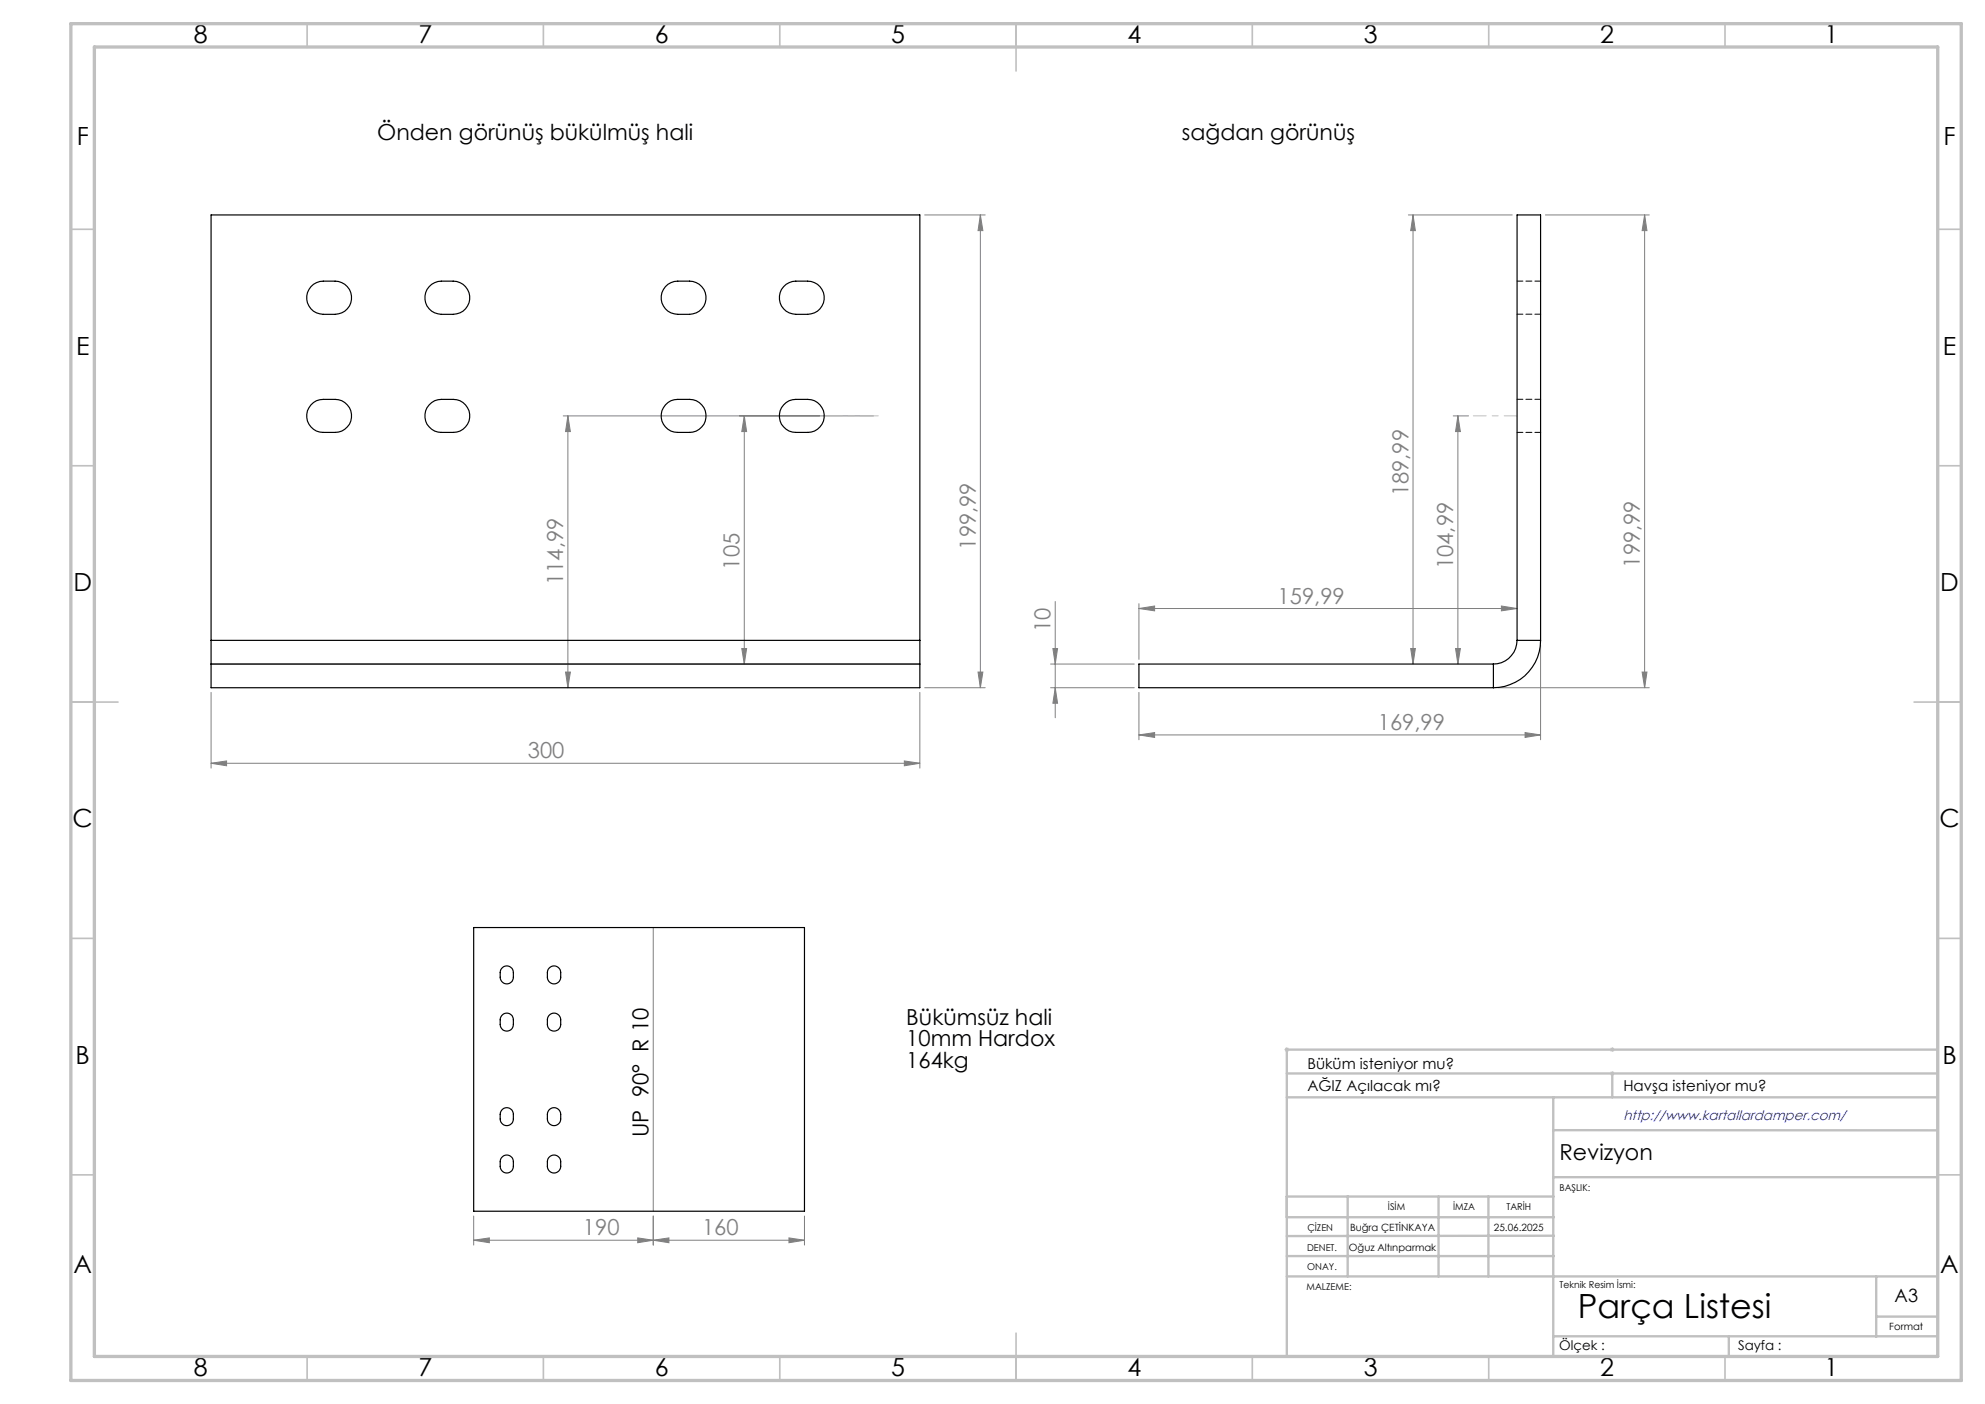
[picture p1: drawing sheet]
<svg xmlns="http://www.w3.org/2000/svg" width="420mm" height="297mm" viewBox="0 0 420 297" stroke-linecap="round" stroke-linejoin="round" font-family="sans-serif">
<g fill="none" stroke="#808080" stroke-width=".21">
<path d="M195.7 45.5h12.8M207.4 45.5v100M207.4 45.5l.6 3.3h-1.1zM298 45.5h22M299 45.5v95M299 45.5l.5 3.3h-1zM327 45.5h22M348 45.5v100M348 45.5l.5 3.3h-1zM119.2 88h65.6M120.2 88l.5 3.3h-1zM120.2 88v57.5"/>
<path d="M157.5 88l.5 3.3h-1zM157.5 88v52.5M307.5 88h3.2M308.5 88v52.5M308.5 88l.5 3.3h-1zM157 137.2h1l-.5 3.3zM222.8 137.2h1l-.5 3.3zM223.3 127.2v24.6M241 128.7l3.3-.5v1zM241 127.7v11.8M241 128.7h80M298.5 137.2h1l-.5 3.3z"/>
<path d="M308 137.2h1l-.5 3.3zM317.7 128.2l3.3 .5-3.3 .5zM326 136.5v20M44.7 146.5v16M119.7 142.2h1l-.5 3.3zM194.6 146.5v16M195.7 145.5h12.8M206.9 142.2h1.1l-.6 3.3zM222.3 145.5h17.7M222.3 140.5h17.7M223.3 145.5l.5 3.3h-1zM241 155.5l3.3-.5v1z"/>
<path d="M241 146.5v10M241 155.5h85M317 145.5h32M322.7 155l3.3 .5-3.3 .5zM347.5 142.2h1l-.5 3.3zM44.7 161.5l3.2-.5v1zM44.7 161.5h149.9M191.3 161l3.3 .5-3.3 .5zM138.2 196.2v60M100.2 257.2v6.2M138.2 257.2v6.2M170.2 257.2v6.2"/>
<path d="M100.2 262.4l3.3-.5v1zM100.2 262.4h70M134.9 261.9l3.3 .5-3.3 .5zM138.2 262.4l3.3-.5v1zM166.9 261.9l3.3 .5-3.3 .5z"/>
</g>
<path d="M271.8 222h1M271.9 221.7l.7 .7M272.3 221.5v1M272.6 221.7l-.7 .7M340.6 227.1h1M340.6 222h1M340.8 226.7l.7 .7M340.8 221.7l.7 .7M341.1 221.5v1M341.1 226.6v1M341.5 226.7l-.7 .7M341.5 221.7l-.7 .7" fill="none" stroke="#c0c0c0" stroke-width=".21"/>
<path d="M174.4 88h11.4" fill="none" stroke="#c0c0c0" stroke-width=".21" stroke-dasharray="15.2 1.3 1.3 1.3" stroke-dashoffset="11.4"/>
<path d="M321 88h-9.3" fill="none" stroke="#c0c0c0" stroke-width=".21" stroke-dasharray="15.2 1.3 1.3 1.3" stroke-dashoffset="12.5"/>
<g fill="none" stroke="#c0c0c0" stroke-width=".35">
<path d="M65 5v5M115 5v5M165 5v5M215 5v10M265 5v5M315 5v5M365 5v5M15 48.5h5M410 48.5h5M15 98.5h5M410 98.5h5M15 148.5h10"/>
<path d="M405 148.5h10M15 198.5h5M410 198.5h5M15 248.5h5M410 248.5h5M65 287v5M115 287v5M165 287v5M215 282v10M265 287v5M315 287v5M365 287v5"/>
</g>
<g fill="none" stroke="#c0c0c0" stroke-width=".5">
<path d="M272.3 232.1h137.7M272.3 227.1h137.7M328.6 239.1h81.4M328.6 232.1v54.9M341.1 227.1v5M410 222h-137.7v64.9M272.3 253.1h56.4M272.3 257.5h56.5M285.2 253.1v16.9M304.4 253.1v16.9M314.9 253.1v16.9M328.6 249h81.4"/>
<path d="M272.3 265.7h56.5M272.3 270h137.7M328.8 261.4l-56.5 .1M397 270v12.8M397 278.5h13M328.6 282.7h81.4M365.8 282.8v4.2"/>
</g>
<path d="M15 5h400v287h-400zM20 9.9h390v277h-390z" fill="none" stroke="#c0c0c0" stroke-width=".7"/>
<path d="M44.7 140.5h149.9" fill="none" stroke="#808080" stroke-width=".25"/>
<g fill="#808080">
<path d="M308.5 88l.5 3.3h-1zM308 137.2h1l-.5 3.3z"/>
<path d="M157.5 88l.5 3.3h-1zM157 137.2h1l-.5 3.3zM120.2 88l.5 3.3h-1zM119.7 142.2h1l-.5 3.3z"/>
<path d="M191.3 161l3.3 .5-3.3 .5zM44.7 161.5l3.2-.5v1z"/>
<path d="M241 155.5l3.3-.5v1zM322.7 155l3.3 .5-3.3 .5z"/>
<path d="M241 128.7l3.3-.5v1zM317.7 128.2l3.3 .5-3.3 .5z"/>
<path d="M100.2 262.4l3.3-.5v1zM134.9 261.9l3.3 .5-3.3 .5z"/>
<path d="M138.2 262.4l3.3-.5v1zM166.9 261.9l3.3 .5-3.3 .5z"/>
<path d="M223.3 145.5l.5 3.3h-1zM222.8 137.2h1l-.5 3.3z"/>
<path d="M348 45.5l.5 3.3h-1zM347.5 142.2h1l-.5 3.3zM299 45.5l.5 3.3h-1zM298.5 137.2h1l-.5 3.3z"/>
<path d="M207.4 45.5l.6 3.3h-1.1zM206.9 142.2h1.1l-.6 3.3z"/>
</g>
<g fill="none" stroke="#000" stroke-width=".25">
<path d="M65.8 60.6a3.6 3.6 0 0 1 2.6-1.1 5.9 5.9 0 0 1 4.6 .6 3.5 3.5 0 0 1 1.2 4 3.5 3.5 0 0 1-3.3 2.4 5.7 5.7 0 0 1-5.1-1.2 3.5 3.5 0 0 1 0-4.7zM90.8 60.6a3.6 3.6 0 0 1 2.6-1.1 6 6 0 0 1 4.6 .6 3.5 3.5 0 0 1 1.2 4 3.5 3.5 0 0 1-3.3 2.4 5.6 5.6 0 0 1-5.1-1.2 3.5 3.5 0 0 1 0-4.7zM140.8 60.6a3.6 3.6 0 0 1 2.6-1.1 5.9 5.9 0 0 1 4.6 .6 3.5 3.5 0 0 1 1.2 4 3.5 3.5 0 0 1-3.3 2.4 5.7 5.7 0 0 1-5.1-1.2 3.5 3.5 0 0 1 0-4.7zM165.8 60.6a3.6 3.6 0 0 1 2.6-1.1 6 6 0 0 1 4.6 .6 3.5 3.5 0 0 1 1.2 4 3.5 3.5 0 0 1-3.3 2.4 5.6 5.6 0 0 1-5.1-1.2 3.5 3.5 0 0 1 0-4.7zM65.8 85.7a3.2 3.2 0 0 1 2.6-1.2 5.9 5.9 0 0 1 4.6 .7 3.5 3.5 0 0 1 1.2 3.9 3.5 3.5 0 0 1-3.3 2.4 6 6 0 0 1-4.6-.7 3.5 3.5 0 0 1-.5-5.1zM90.8 85.7a3.2 3.2 0 0 1 2.6-1.2 6 6 0 0 1 4.6 .7 3.5 3.5 0 0 1 1.2 3.9 3.5 3.5 0 0 1-3.3 2.4 5.9 5.9 0 0 1-4.6-.7 3.5 3.5 0 0 1-.5-5.1zM140.8 85.7a3.2 3.2 0 0 1 2.6-1.2 5.9 5.9 0 0 1 4.6 .7 3.5 3.5 0 0 1 1.2 3.9 3.5 3.5 0 0 1-3.3 2.4 6 6 0 0 1-4.6-.7 3.5 3.5 0 0 1-.5-5.1zM165.8 85.7a3.2 3.2 0 0 1 2.6-1.2 6 6 0 0 1 4.6 .7 3.5 3.5 0 0 1 1.2 3.9 3.5 3.5 0 0 1-3.3 2.4 5.9 5.9 0 0 1-4.6-.7 3.5 3.5 0 0 1-.5-5.1zM44.7 135.5v5M44.7 135.5v-90h149.9v90M44.7 135.5h149.9M194.6 135.5v5"/>
<path d="M321 135.5a5.1 5.1 0 0 1-5 5M321 135.5v-90h5v90M321 135.5h5M326 135.5a10 10 0 0 1-10 10M44.7 140.5h149.9M44.7 140.5v5h149.9v-5M316 140.5h-75v5h75M316 140.5v5M100.2 196.2h70v60h-70zM106.2 214.8a1.38 1.38 0 0 1 1.5-.4 1.38 1.38 0 0 1 .9 1.3 1.78 1.78 0 0 1-1.1 2.4 1.37 1.37 0 0 1-1.7-1.4 2.24 2.24 0 0 1 .4-1.9zM106.4 204.6a1.38 1.38 0 0 1 1.4-.1 1.38 1.38 0 0 1 .8 1.2 1.82 1.82 0 0 1-1.1 2.4 1.41 1.41 0 0 1-1.7-1.4 2.09 2.09 0 0 1 .6-2.1zM116.1 214.8a1.41 1.41 0 0 1 1.6-.4 1.41 1.41 0 0 1 .9 1.3 1.78 1.78 0 0 1-1.1 2.4 1.38 1.38 0 0 1-1.7-1.4 2.24 2.24 0 0 1 .3-1.9z"/>
<path d="M116.3 204.6a1.41 1.41 0 0 1 1.5-.1 1.41 1.41 0 0 1 .8 1.2 1.82 1.82 0 0 1-1.1 2.4 1.42 1.42 0 0 1-1.7-1.4 2.09 2.09 0 0 1 .5-2.1zM106.2 234.8a1.38 1.38 0 0 1 1.5-.4 1.38 1.38 0 0 1 .9 1.3 1.78 1.78 0 0 1-1.1 2.4 1.41 1.41 0 0 1-1.7-1.4 2.24 2.24 0 0 1 .4-1.9zM116.1 234.8a1.41 1.41 0 0 1 1.6-.4 1.41 1.41 0 0 1 .9 1.3 1.78 1.78 0 0 1-1.1 2.4 1.42 1.42 0 0 1-1.7-1.4 2.24 2.24 0 0 1 .3-1.9zM106.2 244.9a1.38 1.38 0 0 1 1.5-.5 1.38 1.38 0 0 1 .9 1.3 1.82 1.82 0 0 1-1.1 2.4 1.41 1.41 0 0 1-1.7-1.4 2.24 2.24 0 0 1 .4-1.8zM116.3 244.6a1.41 1.41 0 0 1 1.5-.1 1.41 1.41 0 0 1 .8 1.2 1.82 1.82 0 0 1-1.1 2.4 1.42 1.42 0 0 1-1.7-1.4 2.09 2.09 0 0 1 .5-2.1z"/>
</g>
<path d="M326 59.5h-5M326 66.5h-5M326 91.5h-5M326 84.5h-5" fill="none" stroke="#000" stroke-width=".21" stroke-dasharray="1.3 .6"/>
<text font-size="7.1" x="333.8" y="278.7">Parça Listesi</text>
<g font-size="5.3">
<text x="41" y="9">8</text>
<text x="88.5" y="9">7</text>
<text x="138.5" y="9">6</text>
<text x="188.5" y="9">5</text>
<text x="238.5" y="9">4</text>
<text x="288.5" y="9">3</text>
<text x="338.5" y="9">2</text>
<text x="386" y="9">1</text>
<text x="16.2" y="30.7">F</text>
<text x="411.2" y="30.7">F</text>
<text x="16.1" y="75">E</text>
<text x="411.1" y="75">E</text>
<text x="15.5" y="125">D</text>
<text x="410.5" y="125">D</text>
<text x="15.4" y="175">C</text>
<text x="410.4" y="175">C</text>
<text x="16" y="225">B</text>
<text x="411" y="225">B</text>
<text x="15.5" y="269.2">A</text>
<text x="410.5" y="269.2">A</text>
<text x="41" y="291">8</text>
<text x="88.5" y="291">7</text>
<text x="138.5" y="291">6</text>
<text x="188.5" y="291">5</text>
<text x="238.5" y="291">4</text>
<text x="288.5" y="291">3</text>
<text x="338.5" y="291">2</text>
<text x="386" y="291">1</text>
</g>
<g font-size="4.7">
<text x="79.8" y="29.5">Önden görünüş bükülmüş hali</text>
<text x="250.1" y="29.5">sağdan görünüş</text>
<text x="191.8" y="216.8">Bükümsüz hali</text>
<text x="191.8" y="221.4">10mm Hardox</text>
<text x="191.8" y="225.9">164kg</text>
<text x="137.2" y="240.5" transform="rotate(-90 137.2 240.5)">UP 90° R 10</text>
<text x="330" y="245.3">Revizyon</text>
</g>
<g font-size="4.7" fill="#808080">
<text x="298" y="105" transform="rotate(-90 298 105)">189,99</text>
<text x="206.4" y="116.2" transform="rotate(-90 206.4 116.2)">199,99</text>
<text x="119.2" y="123.7" transform="rotate(-90 119.2 123.7)">114,99</text>
<text x="156.5" y="120.5" transform="rotate(-90 156.5 120.5)">105</text>
<text x="307.5" y="120.4" transform="rotate(-90 307.5 120.4)">104,99</text>
<text x="347" y="120.1" transform="rotate(-90 347 120.1)">199,99</text>
<text x="270.3" y="127.7">159,99</text>
<text x="222.3" y="133.7" transform="rotate(-90 222.3 133.7)">10</text>
<text x="291.5" y="154.4">169,99</text>
<text x="111.7" y="160.4">300</text>
<text x="123.3" y="261.3">190</text>
<text x="148.6" y="261.3">160</text>
</g>
<text font-size="3.9" x="400.9" y="275.5">A3</text>
<g font-size="3.2">
<text x="276.6" y="226">Büküm isteniyor mu?</text>
<text x="276.6" y="230.9">AĞIZ Açılacak mı?</text>
<text x="343.5" y="230.9">Havşa isteniyor mu?</text>
</g>
<text font-size="2.9" fill="#00f" x="343.5" y="236.9">http://www.kartallardamper.com/</text>
<g font-size="2.8">
<text x="329.9" y="285.5">Ölçek :</text>
<text x="367.8" y="285.5">Sayfa :</text>
</g>
<g font-size="2.1">
<text x="285.6" y="260.3">Buğra ÇETİNKAYA</text>
<text x="316.1" y="260.3">25.06.2025</text>
<text x="285.4" y="264.6">Oğuz Altınparmak</text>
<text x="399.8" y="281.3">Format</text>
</g>
<g font-size="2">
<text x="330" y="251.9">BAŞLIK:</text>
<text x="293.7" y="255.9">İSİM</text>
<text x="307.5" y="255.9">İMZA</text>
<text x="318.7" y="255.9">TARİH</text>
<text x="276.6" y="260.3">ÇİZEN</text>
<text x="276.6" y="264.6">DENET.</text>
<text x="276.6" y="268.7">ONAY.</text>
<text x="276.4" y="272.9">MALZEME:</text>
<text x="330" y="272.5">Teknik Resim İsmi:</text>
</g>
</svg>
